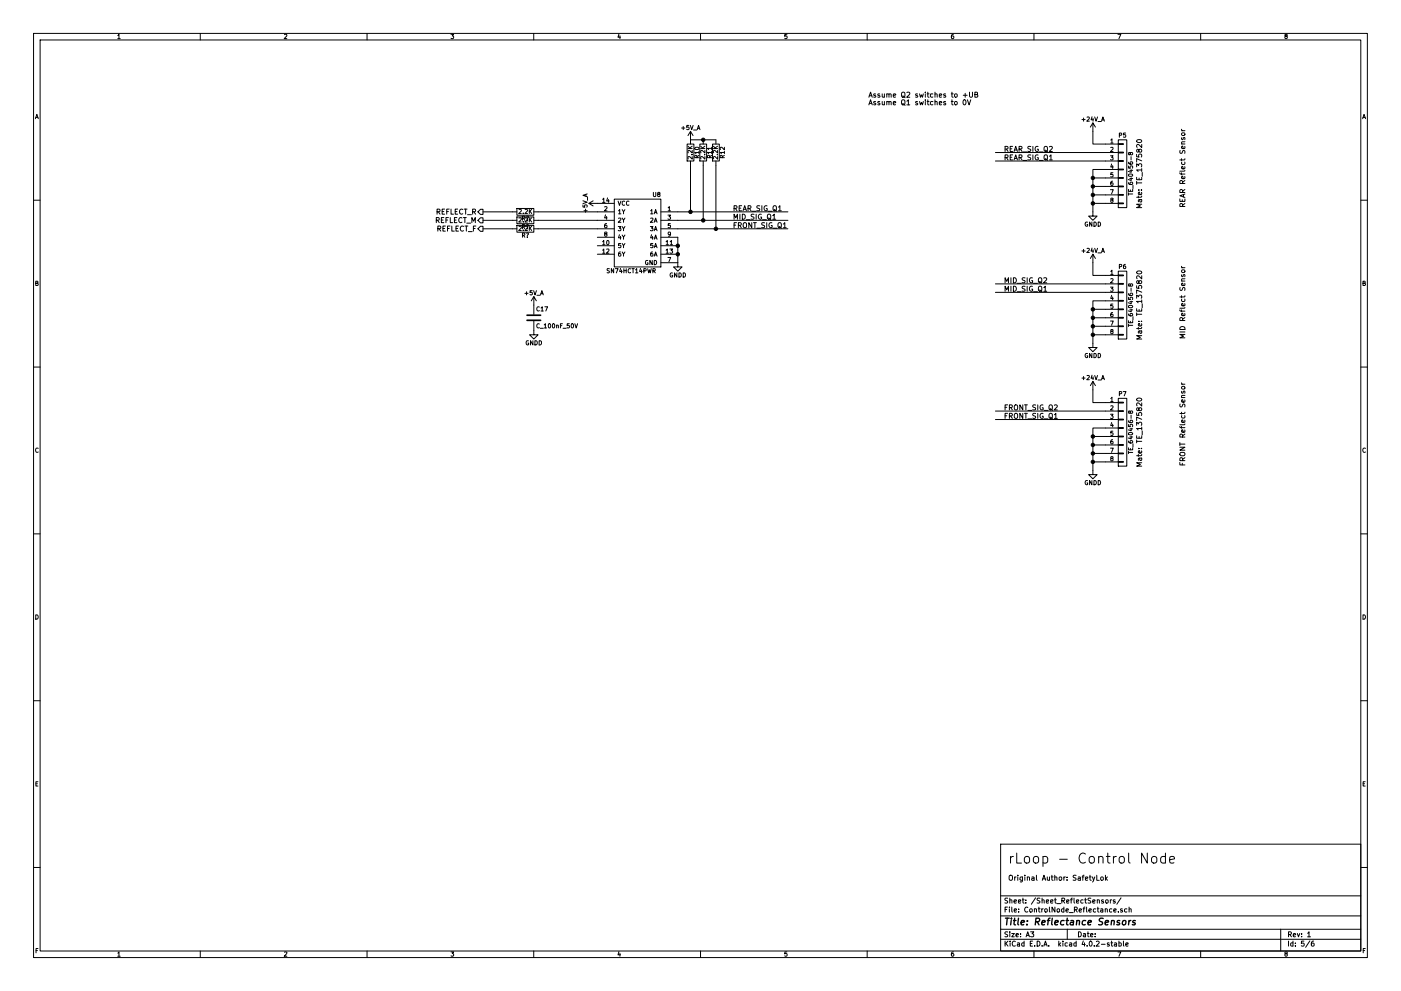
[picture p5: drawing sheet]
EESchema Schematic File Version 2
LIBS:Control Board-rescue
LIBS:power
LIBS:device
LIBS:transistors
LIBS:conn
LIBS:linear
LIBS:regul
LIBS:74xx
LIBS:cmos4000
LIBS:adc-dac
LIBS:memory
LIBS:xilinx
LIBS:microcontrollers
LIBS:dsp
LIBS:microchip
LIBS:analog_switches
LIBS:motorola
LIBS:texas
LIBS:intel
LIBS:audio
LIBS:interface
LIBS:digital-audio
LIBS:philips
LIBS:display
LIBS:cypress
LIBS:siliconi
LIBS:opto
LIBS:atmel
LIBS:contrib
LIBS:valves
LIBS:rloop
LIBS:Control Board-cache
EELAYER 25 0
EELAYER END
$Descr A3 16535 11693
encoding utf-8
Sheet 5 6
Title "Reflectance Sensors"
Date ""
Rev "1"
Comp ""
Comment1 ""
Comment2 ""
Comment3 ""
Comment4 ""
$EndDescr
Text Notes 11900 10200 0    118  ~ 0
rLoop - Control Node
Text Notes 11900 10400 0    60   ~ 0
Original Author: SafetyLok
Text HLabel 5700 2500 0    60   Output ~ 0
REFLECT_R
Text HLabel 5700 2600 0    60   Output ~ 0
REFLECT_M
Text HLabel 5700 2700 0    60   Output ~ 0
REFLECT_F
$Comp
L TE_640456-8 P5
U 1 1
P 13200 1650
F 0 "P5" H 13250 1700 50  0000 C CNN
F 1 "TE_640456-8" V 13350 1250 50  0000 C CNN
F 2 "RLOOP_FOOTPRINTS:rLoop_TE640456-8" H 13250 1250 50  0001 C CNN
F 3 "" H 13250 1250 50  0000 C CNN
	1    13200 1650
	1    0    0    -1  
$EndComp
$Comp
L TE_640456-8 P6
U 1 1
P 13200 3200
F 0 "P6" H 13250 3250 50  0000 C CNN
F 1 "TE_640456-8" V 13350 2800 50  0000 C CNN
F 2 "RLOOP_FOOTPRINTS:rLoop_TE640456-8" H 13250 2800 50  0001 C CNN
F 3 "" H 13250 2800 50  0000 C CNN
	1    13200 3200
	1    0    0    -1  
$EndComp
$Comp
L TE_640456-8 P7
U 1 1
P 13200 4700
F 0 "P7" H 13250 4750 50  0000 C CNN
F 1 "TE_640456-8" V 13350 4300 50  0000 C CNN
F 2 "RLOOP_FOOTPRINTS:rLoop_TE640456-8" H 13250 4300 50  0001 C CNN
F 3 "" H 13250 4300 50  0000 C CNN
	1    13200 4700
	1    0    0    -1  
$EndComp
Text Notes 14000 2450 1    60   ~ 0
REAR Reflect Sensor
Text Notes 14000 4000 1    60   ~ 0
MID Reflect Sensor
Text Notes 14000 5500 1    60   ~ 0
FRONT Reflect Sensor
$Comp
L +24V_A #PWR69
U 1 1
P 12900 1550
F 0 "#PWR69" H 12900 1400 50  0001 C CNN
F 1 "+24V_A" H 12900 1690 50  0000 C CNN
F 2 "" H 12900 1550 60  0000 C CNN
F 3 "" H 12900 1550 60  0000 C CNN
	1    12900 1550
	1    0    0    -1  
$EndComp
Wire Wire Line
	12900 1550 12900 1700
Wire Wire Line
	12900 1700 13050 1700
$Comp
L +24V_A #PWR71
U 1 1
P 12900 3100
F 0 "#PWR71" H 12900 2950 50  0001 C CNN
F 1 "+24V_A" H 12900 3240 50  0000 C CNN
F 2 "" H 12900 3100 60  0000 C CNN
F 3 "" H 12900 3100 60  0000 C CNN
	1    12900 3100
	1    0    0    -1  
$EndComp
Wire Wire Line
	12900 3100 12900 3250
Wire Wire Line
	12900 3250 13050 3250
$Comp
L +24V_A #PWR73
U 1 1
P 12900 4600
F 0 "#PWR73" H 12900 4450 50  0001 C CNN
F 1 "+24V_A" H 12900 4740 50  0000 C CNN
F 2 "" H 12900 4600 60  0000 C CNN
F 3 "" H 12900 4600 60  0000 C CNN
	1    12900 4600
	1    0    0    -1  
$EndComp
Wire Wire Line
	12900 4600 12900 4750
Wire Wire Line
	12900 4750 13050 4750
Wire Wire Line
	13050 1800 11750 1800
Text Label 11850 1800 0    60   ~ 0
REAR_SIG_Q2
Wire Wire Line
	13050 1900 11750 1900
Text Label 11850 1900 0    60   ~ 0
REAR_SIG_Q1
$Comp
L GNDD #PWR70
U 1 1
P 12900 2500
F 0 "#PWR70" H 12900 2250 50  0001 C CNN
F 1 "GNDD" H 12900 2350 50  0000 C CNN
F 2 "" H 12900 2500 50  0000 C CNN
F 3 "" H 12900 2500 50  0000 C CNN
	1    12900 2500
	1    0    0    -1  
$EndComp
Wire Wire Line
	13050 2000 12900 2000
Wire Wire Line
	12900 2000 12900 2500
Wire Wire Line
	13050 2100 12900 2100
Connection ~ 12900 2100
Wire Wire Line
	12900 2200 13050 2200
Connection ~ 12900 2200
Wire Wire Line
	13050 2300 12900 2300
Connection ~ 12900 2300
Wire Wire Line
	13050 2400 12900 2400
Connection ~ 12900 2400
Wire Wire Line
	13050 3350 11750 3350
Text Label 11850 3350 0    60   ~ 0
MID_SIG_Q2
Wire Wire Line
	13050 3450 11750 3450
Text Label 11850 3450 0    60   ~ 0
MID_SIG_Q1
$Comp
L GNDD #PWR72
U 1 1
P 12900 4050
F 0 "#PWR72" H 12900 3800 50  0001 C CNN
F 1 "GNDD" H 12900 3900 50  0000 C CNN
F 2 "" H 12900 4050 50  0000 C CNN
F 3 "" H 12900 4050 50  0000 C CNN
	1    12900 4050
	1    0    0    -1  
$EndComp
Wire Wire Line
	13050 3550 12900 3550
Wire Wire Line
	12900 3550 12900 4050
Wire Wire Line
	13050 3650 12900 3650
Connection ~ 12900 3650
Wire Wire Line
	12900 3750 13050 3750
Connection ~ 12900 3750
Wire Wire Line
	13050 3850 12900 3850
Connection ~ 12900 3850
Wire Wire Line
	13050 3950 12900 3950
Connection ~ 12900 3950
Wire Wire Line
	13050 4850 11750 4850
Text Label 11850 4850 0    60   ~ 0
FRONT_SIG_Q2
Wire Wire Line
	13050 4950 11750 4950
Text Label 11850 4950 0    60   ~ 0
FRONT_SIG_Q1
$Comp
L GNDD #PWR74
U 1 1
P 12900 5550
F 0 "#PWR74" H 12900 5300 50  0001 C CNN
F 1 "GNDD" H 12900 5400 50  0000 C CNN
F 2 "" H 12900 5550 50  0000 C CNN
F 3 "" H 12900 5550 50  0000 C CNN
	1    12900 5550
	1    0    0    -1  
$EndComp
Wire Wire Line
	13050 5050 12900 5050
Wire Wire Line
	12900 5050 12900 5550
Wire Wire Line
	13050 5150 12900 5150
Connection ~ 12900 5150
Wire Wire Line
	12900 5250 13050 5250
Connection ~ 12900 5250
Wire Wire Line
	13050 5350 12900 5350
Connection ~ 12900 5350
Wire Wire Line
	13050 5450 12900 5450
Connection ~ 12900 5450
$Comp
L 2.2K R10
U 1 1
P 8150 1800
F 0 "R10" V 8230 1800 50  0000 C CNN
F 1 "2.2K" V 8150 1800 50  0000 C CNN
F 2 "RLOOP_FOOTPRINTS:rLoop_R_0603" V 8080 1800 50  0001 C CNN
F 3 "" H 8150 1800 50  0000 C CNN
	1    8150 1800
	1    0    0    -1  
$EndComp
Text Notes 10250 1250 0    60   ~ 0
Assume Q2 switches to +UB\nAssume Q1 switches to 0V
$Comp
L SN74HCT14PWR U8
U 1 1
P 7800 2350
F 0 "U8" H 7850 2400 50  0000 C CNN
F 1 "SN74HCT14PWR" H 8150 1500 50  0000 C CNN
F 2 "RLOOP_FOOTPRINTS:rLoop_TSSOP14" H 7800 1550 50  0001 C CNN
F 3 "" H 7800 1550 50  0000 C CNN
	1    7800 2350
	-1   0    0    -1  
$EndComp
$Comp
L +5V_A #PWR66
U 1 1
P 7050 2400
F 0 "#PWR66" H 7050 2250 50  0001 C CNN
F 1 "+5V_A" H 7050 2540 50  0000 C CNN
F 2 "" H 7050 2400 60  0000 C CNN
F 3 "" H 7050 2400 60  0000 C CNN
	1    7050 2400
	0    -1   1    0   
$EndComp
$Comp
L GNDD #PWR67
U 1 1
P 8000 3100
F 0 "#PWR67" H 8000 2850 50  0001 C CNN
F 1 "GNDD" H 8000 2950 50  0000 C CNN
F 2 "" H 8000 3100 50  0000 C CNN
F 3 "" H 8000 3100 50  0000 C CNN
	1    8000 3100
	-1   0    0    -1  
$EndComp
$Comp
L C_100nF_50V C17
U 1 1
P 6300 3750
F 0 "C17" H 6325 3850 50  0000 L CNN
F 1 "C_100nF_50V" H 6325 3650 50  0000 L CNN
F 2 "RLOOP_FOOTPRINTS:rLoop_C_0603" H 6338 3600 50  0001 C CNN
F 3 "" H 6300 3750 50  0000 C CNN
	1    6300 3750
	1    0    0    -1  
$EndComp
$Comp
L +5V_A #PWR64
U 1 1
P 6300 3600
F 0 "#PWR64" H 6300 3450 50  0001 C CNN
F 1 "+5V_A" H 6300 3740 50  0000 C CNN
F 2 "" H 6300 3600 60  0000 C CNN
F 3 "" H 6300 3600 60  0000 C CNN
	1    6300 3600
	1    0    0    -1  
$EndComp
$Comp
L GNDD #PWR65
U 1 1
P 6300 3900
F 0 "#PWR65" H 6300 3650 50  0001 C CNN
F 1 "GNDD" H 6300 3750 50  0000 C CNN
F 2 "" H 6300 3900 50  0000 C CNN
F 3 "" H 6300 3900 50  0000 C CNN
	1    6300 3900
	1    0    0    -1  
$EndComp
Wire Wire Line
	9300 2500 8000 2500
Wire Wire Line
	9300 2600 8000 2600
Wire Wire Line
	9300 2700 8000 2700
$Comp
L 2.2K R11
U 1 1
P 8300 1800
F 0 "R11" V 8380 1800 50  0000 C CNN
F 1 "2.2K" V 8300 1800 50  0000 C CNN
F 2 "RLOOP_FOOTPRINTS:rLoop_R_0603" V 8230 1800 50  0001 C CNN
F 3 "" H 8300 1800 50  0000 C CNN
	1    8300 1800
	1    0    0    -1  
$EndComp
$Comp
L 2.2K R12
U 1 1
P 8450 1800
F 0 "R12" V 8530 1800 50  0000 C CNN
F 1 "2.2K" V 8450 1800 50  0000 C CNN
F 2 "RLOOP_FOOTPRINTS:rLoop_R_0603" V 8380 1800 50  0001 C CNN
F 3 "" H 8450 1800 50  0000 C CNN
	1    8450 1800
	1    0    0    -1  
$EndComp
Wire Wire Line
	8150 1950 8150 2500
Connection ~ 8150 2500
Wire Wire Line
	8300 1950 8300 2600
Connection ~ 8300 2600
Wire Wire Line
	8450 1950 8450 2700
Connection ~ 8450 2700
$Comp
L +5V_A #PWR68
U 1 1
P 8150 1650
F 0 "#PWR68" H 8150 1500 50  0001 C CNN
F 1 "+5V_A" H 8150 1790 50  0000 C CNN
F 2 "" H 8150 1650 60  0000 C CNN
F 3 "" H 8150 1650 60  0000 C CNN
	1    8150 1650
	-1   0    0    -1  
$EndComp
Wire Wire Line
	8150 1650 8450 1650
Connection ~ 8300 1650
Text Label 8650 2500 0    60   ~ 0
REAR_SIG_Q1
Text Label 8650 2600 0    60   ~ 0
MID_SIG_Q1
Text Label 8650 2700 0    60   ~ 0
FRONT_SIG_Q1
Wire Wire Line
	7050 2500 5700 2500
Wire Wire Line
	7050 2600 5700 2600
Wire Wire Line
	7050 2700 5700 2700
Wire Wire Line
	8000 2800 8000 3100
Connection ~ 8000 2900
Connection ~ 8000 3000
$EndSCHEMATC
